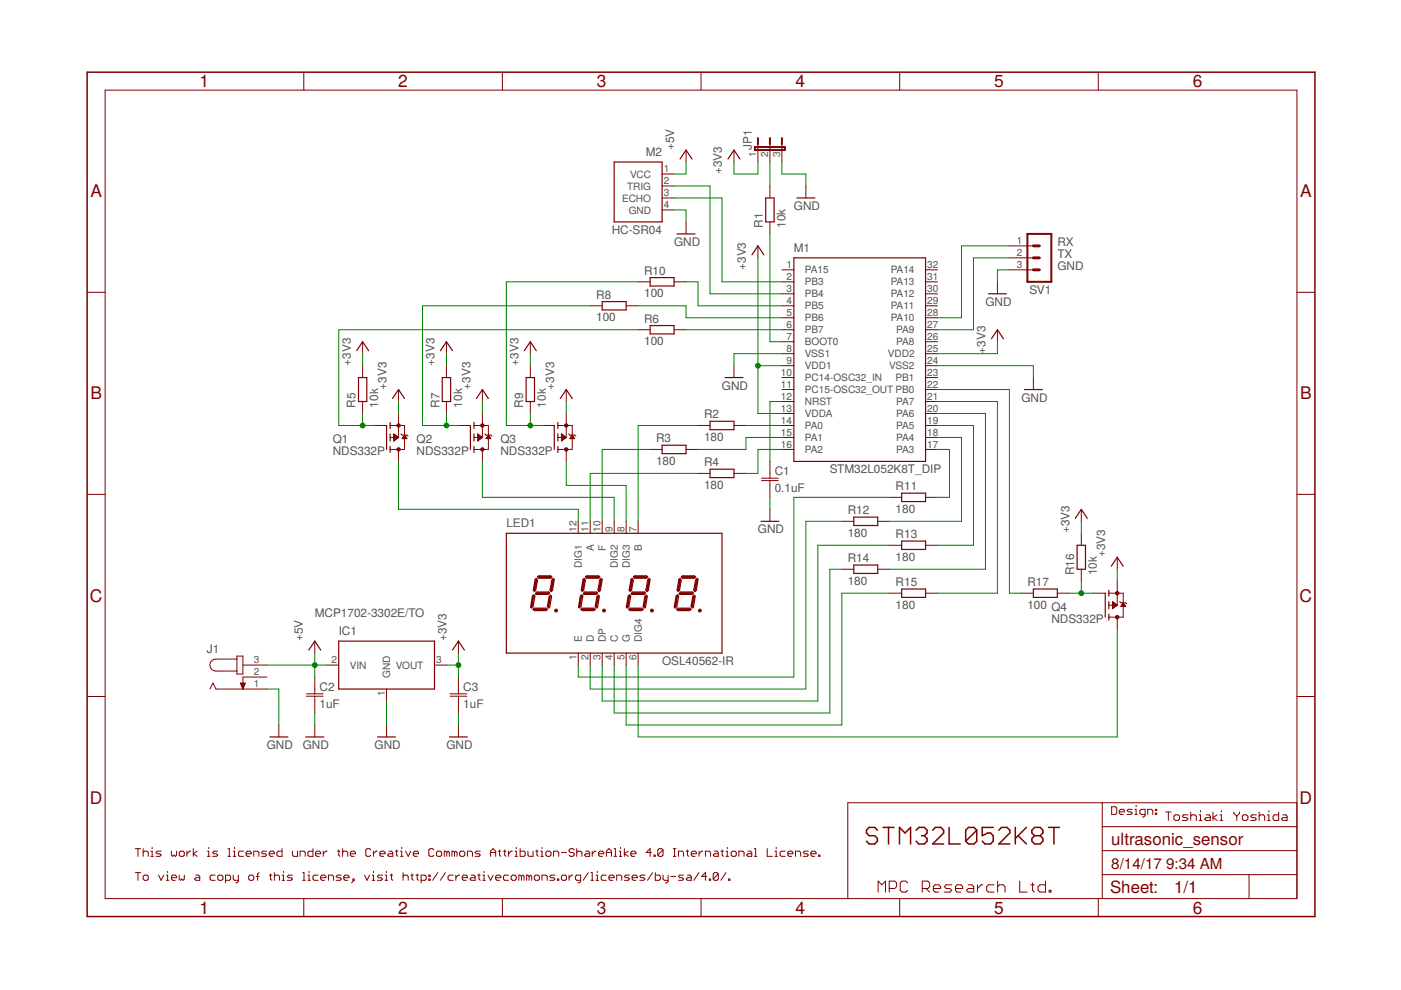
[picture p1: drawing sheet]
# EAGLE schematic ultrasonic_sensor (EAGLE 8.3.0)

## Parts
C1  0.1uF  C-JIS050-024X044  [C050-024X044]
C2  1uF  C-JIS050-024X044  [C050-024X044]
C3  1uF  C-JIS050-024X044  [C050-024X044]
IC1  MCP1702-3302E/TO  [TO92]
J1  JACK-PLUG0  [SPC4077]
JP1  JP2E  [JP2]
LED1  OSL40562-IR  [OSL40562-IR]
M1  STM32L052K8T_DIP  [DIP32]
M2  HC-SR04  [HC-SR04]
Q1  NDS332P  [SOT23]
Q2  NDS332P  [SOT23]
Q3  NDS332P  [SOT23]
Q4  NDS332P  [SOT23]
R1  10k  R-EU_0207/2V  [0207/2V]
R2  180  R-EU_0207/2V  [0207/2V]
R3  180  R-EU_0207/2V  [0207/2V]
R4  180  R-EU_0207/2V  [0207/2V]
R5  10k  R-EU_0207/2V  [0207/2V]
R6  100  R-EU_0207/2V  [0207/2V]
R7  10k  R-EU_0207/2V  [0207/2V]
R8  100  R-EU_0207/2V  [0207/2V]
R9  10k  R-EU_0207/2V  [0207/2V]
R10  100  R-EU_0207/2V  [0207/2V]
R11  180  R-EU_0207/2V  [0207/2V]
R12  180  R-EU_0207/2V  [0207/2V]
R13  180  R-EU_0207/2V  [0207/2V]
R14  180  R-EU_0207/2V  [0207/2V]
R15  180  R-EU_0207/2V  [0207/2V]
R16  10k  R-EU_0207/2V  [0207/2V]
R17  100  R-EU_0207/2V  [0207/2V]
SV1  MA03-1  [MA03-1]

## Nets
+3V3: C3.1 IC1.3(VOUT) JP1.1 M1.9(VDD1) M1.13(VDDA) M1.25(VDD2) Q1.2(S) Q2.2(S) Q3.2(S) Q4.2(S) R5.2 R7.2 R9.2 R16.2
+5V: C2.1 IC1.2(VIN) J1.3 M2.1(VCC)
GND: C1.2 C2.2 C3.2 IC1.1(GND) J1.1 JP1.3 M1.8(VSS1) M1.24(VSS2) M2.4(GND) SV1.3
N$1: M1.27(PA9) SV1.2
N$2: M1.7(BOOT0) R1.1
N$3: M1.28(PA10) SV1.1
N$4: C1.1 M1.12(NRST)
N$5: M1.14(PA0) R2.2
N$6: JP1.2 R1.2
N$7: LED1.7(B) R2.1
N$8: M1.15(PA1) R3.2
N$9: LED1.10(F) R3.1
N$10: M1.16(PA2) R4.2
N$11: LED1.11(A) R4.1
N$12: M1.6(PB7) R6.2
N$13: Q1.1(G) R5.1 R6.1
N$14: LED1.12(DIG1) Q1.3(D)
N$15: M1.5(PB6) R8.2
N$16: Q2.1(G) R7.1 R8.1
N$17: LED1.9(DIG2) Q2.3(D)
N$18: M1.4(PB5) R10.2
N$19: Q3.1(G) R9.1 R10.1
N$20: LED1.8(DIG3) Q3.3(D)
N$21: M1.17(PA3) R11.2
N$22: LED1.1(E) R11.1
N$23: M1.18(PA4) R12.2
N$24: LED1.2(D) R12.1
N$25: M1.19(PA5) R13.2
N$26: R13.1
N$27: LED1.3(DP)
N$28: M1.20(PA6) R14.2
N$29: LED1.4(C) R14.1
N$30: M1.21(PA7) R15.2
N$31: LED1.5(G) R15.1
N$32: M1.22(PB0) R17.1
N$33: LED1.6(DIG4) Q4.3(D)
N$34: M1.3(PB4) M2.2(TRIG)
N$35: Q4.1(G) R16.1 R17.2
N$36: M1.2(PB3) M2.3(ECHO)
Unconnected: J1.2 M1.1(PA15) M1.10(PC14-OSC32_IN) M1.11(PC15-OSC32_OUT) M1.23(PB1) M1.26(PA8) M1.29(PA11) M1.30(PA12) M1.31(PA13) M1.32(PA14)

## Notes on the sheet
- RX
- TX
- GND
- Design:
- Toshiaki Yoshida
- STM32L052K8T
- This work is licensed under the Creative Commons Attribution-ShareAlike 4.0 International License.
- To view a copy of this license, visit http://creativecommons.org/licenses/by-sa/4.0/.
- MPC Research Ltd.
